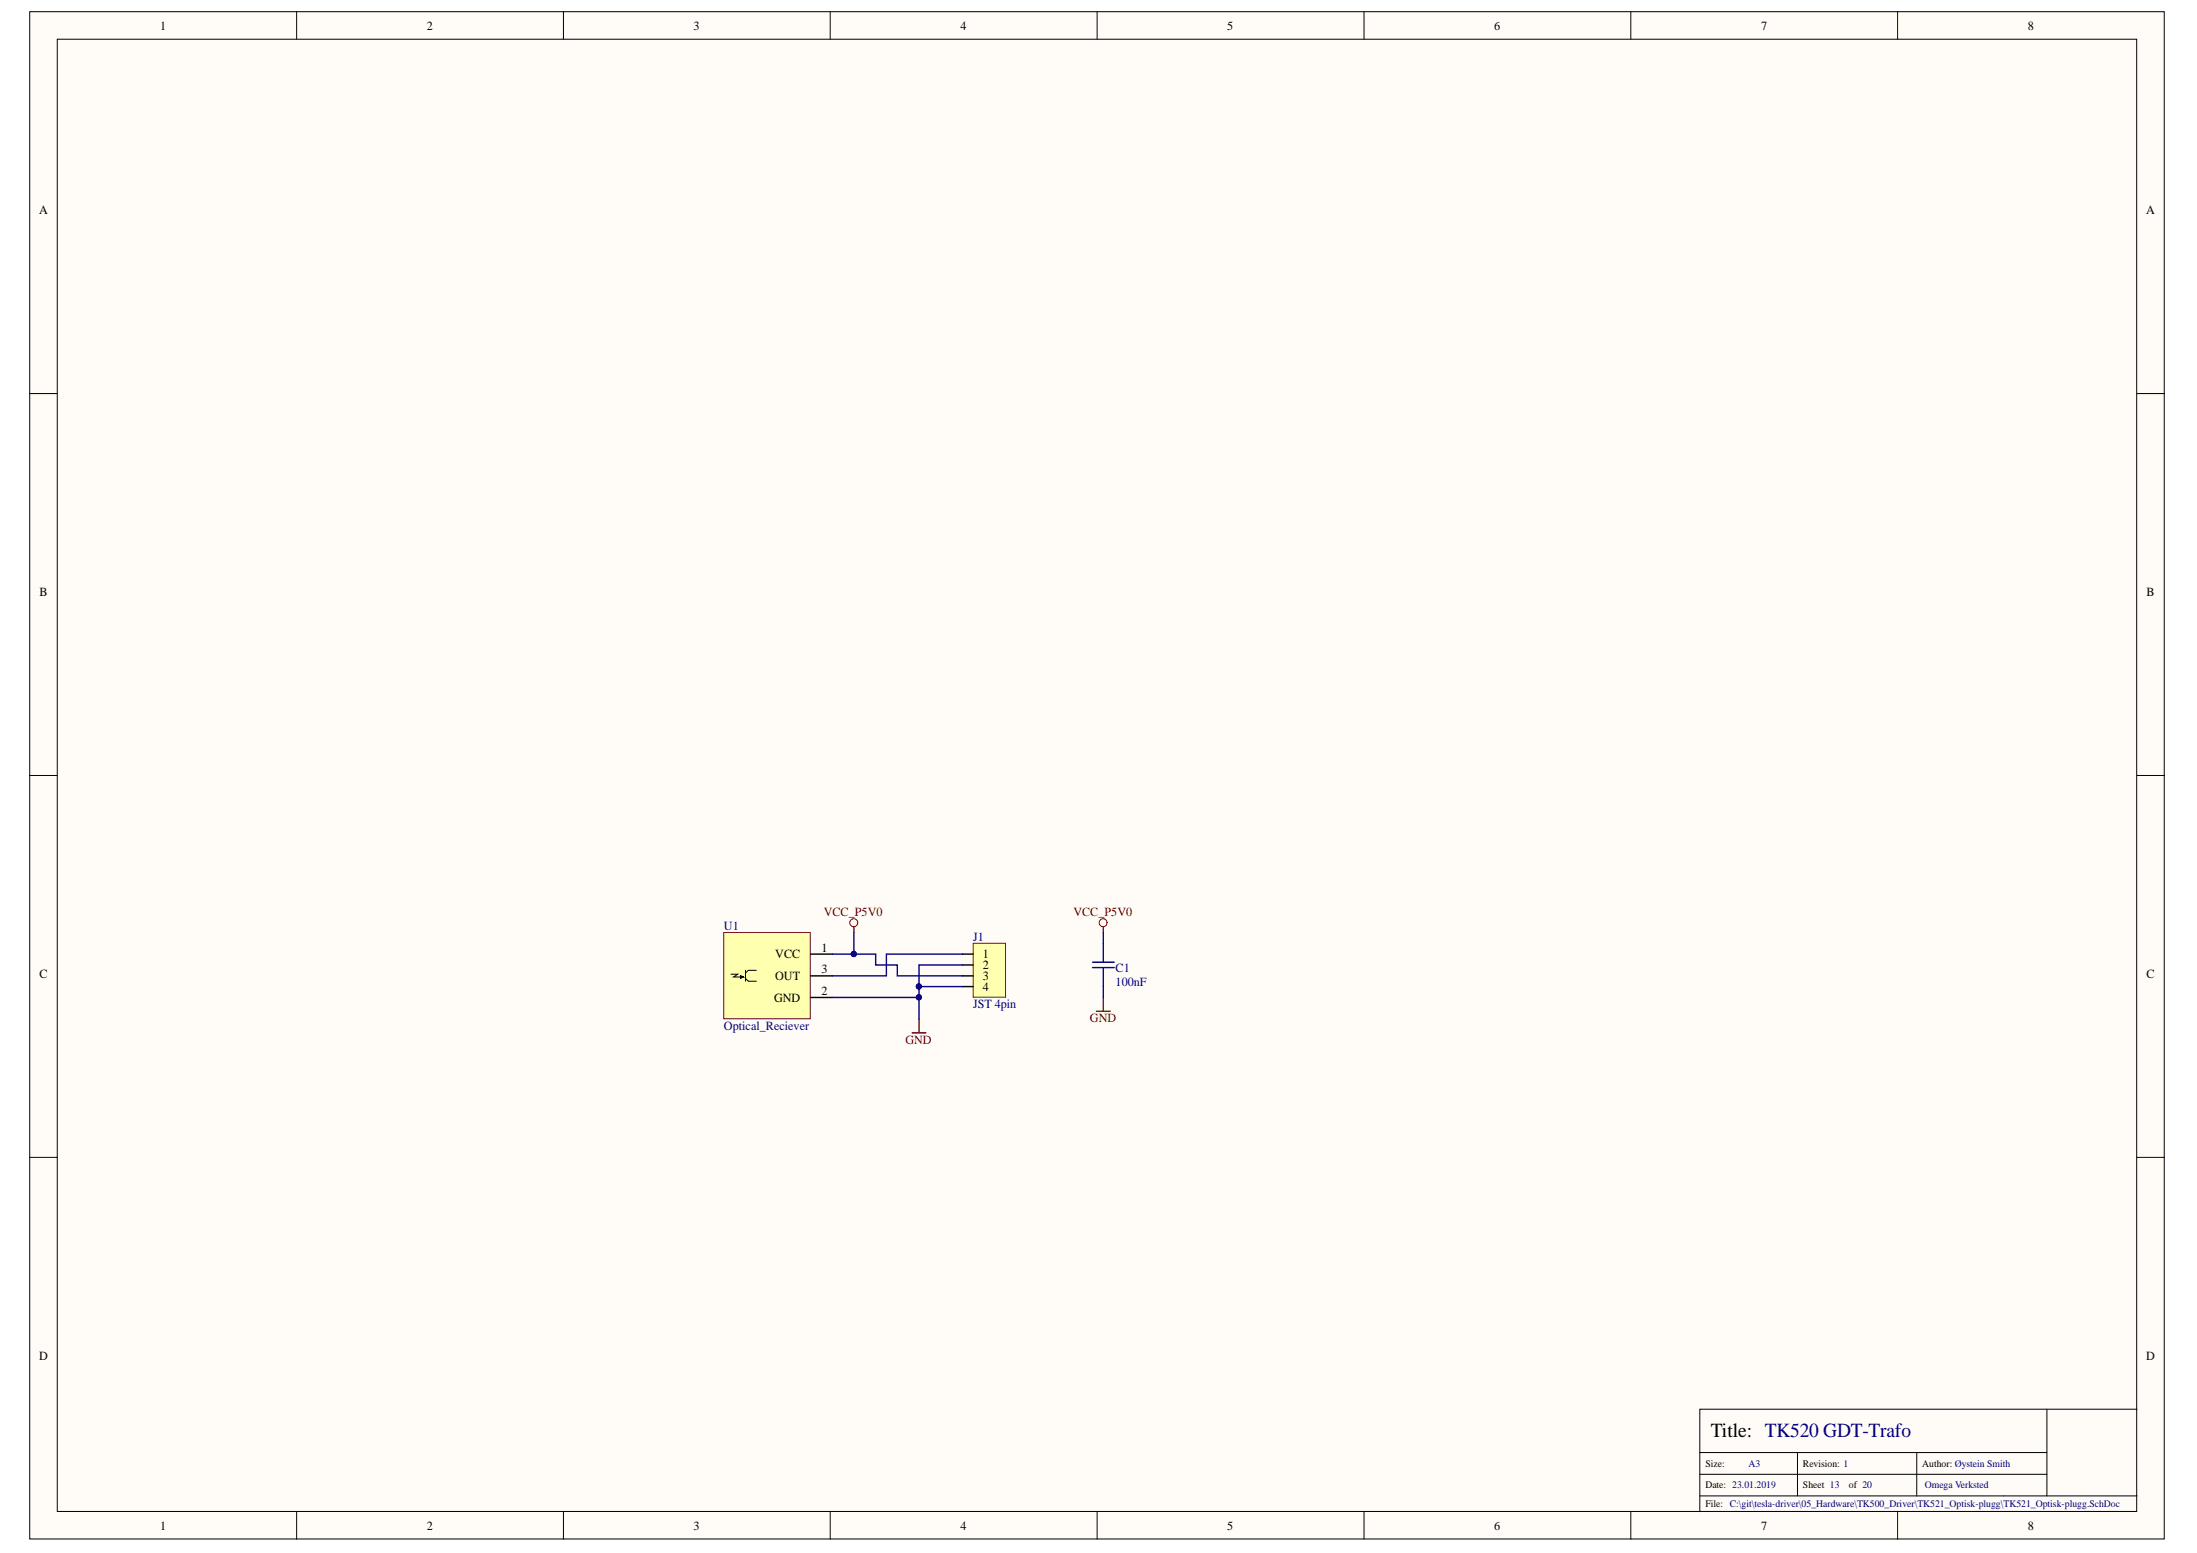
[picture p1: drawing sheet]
<svg xmlns="http://www.w3.org/2000/svg" width="297mm" height="210mm" viewBox="0 0 297 210" stroke-linecap="round" stroke-linejoin="round" font-family="sans-serif">
<g fill="#fffcf8" stroke="#000" stroke-width=".14">
<path d="M4 1.6h288.6v206.4h-288.6z"/>
<path d="M7.7 5.3h281.2v199h-281.2z"/>
</g>
<g fill="none" stroke="#000" stroke-width=".14">
<path d="M40.1 1.6v3.7M76.2 1.6v3.7M112.2 1.6v3.7M148.3 1.6v3.7M184.4 1.6v3.7M220.5 1.6v3.7M256.6 1.6v3.7M4 53.2h3.7M288.9 53.2h3.7M4 104.8h3.7M288.9 104.8h3.7M4 156.4h3.7"/>
<path d="M288.9 156.4h3.7M229.8 196.3h46.9M229.8 199.3h46.9M243 196.3v5.9M259.1 196.3v5.9M276.7 190.5v11.7M288.9 190.5h-59.1v13.8M40.1 204.3v3.7M76.2 204.3v3.7M112.2 204.3v3.7M148.3 204.3v3.7M184.4 204.3v3.7"/>
<path d="M220.5 204.3v3.7M229.8 202.2h59.1M256.6 204.3v3.7"/>
</g>
<path d="M131.6 127.5h4.4v7.3h-4.4z" fill="#ffffb0" stroke="#800000" stroke-width=".14"/>
<path d="M130.1 133.3h1.5M130.1 131.9h1.5M130.1 130.4h1.5M130.1 129h1.5" fill="none" stroke="#000" stroke-width=".19"/>
<path d="M115.4 125.3v.7M123.3 139.6h1.9M124.3 137.7v1.9M148.2 136.7h1.9M149.2 125.3v.7M149.2 134.8v1.9" fill="none" stroke="#800000" stroke-width=".19"/>
<g fill="none" stroke="#800000" stroke-width=".14">
<circle cx="115.4" cy="124.7" r=".54"/>
<circle cx="149.1" cy="124.7" r=".54"/>
</g>
<path d="M147.7 130.8h2.9M147.7 130.1h2.9M149.2 127.5v2.6M149.2 130.8v2.5" fill="none" stroke="#11037f" stroke-width=".19"/>
<path d="M97.9 126h11.6v11.7h-11.6z" fill="#ffffb0" stroke="#800000" stroke-width=".14"/>
<path d="M109.6 134.8h2.9M109.6 129h2.9M109.6 131.9h2.9" fill="none" stroke="#000" stroke-width=".19"/>
<path d="M98.8 131.7h1l-.6 .3h1.3l-.4-.1v.3l.4-.2M100.8 132.2l.4 .4h1.1M100.8 131.2v1.4M102.3 131.2h-1.1l-.4 .3" fill="none" stroke="#000" stroke-width=".14"/>
<path d="M112.5 129h5.9v1.4h2.9v1.5h8.8M115.4 126v3M124.3 133.3v1.5h-11.8M124.3 133.3h5.8M124.3 134.8v2.9M130.1 129h-10.3v2.9h-7.3M130.1 130.4h-5.8v2.9M149.2 126v1.5M149.2 133.3v1.5" fill="none" stroke="#000080" stroke-width=".19"/>
<g fill="#000080" stroke="#000080" stroke-width=".14">
<circle cx="115.4" cy="128.9" r=".35"/>
<circle cx="124.2" cy="134.8" r=".35"/>
<circle cx="124.2" cy="133.3" r=".35"/>
</g>
<text font-size="2.7" x="231.3" y="194.3">Title: TK520 GDT-Trafo</text>
<g font-size="1.7">
<text x="21.7" y="4">1</text>
<text x="57.7" y="4">2</text>
<text x="93.8" y="4">3</text>
<text x="129.9" y="4">4</text>
<text x="165.9" y="4">5</text>
<text x="202" y="4">6</text>
<text x="238.1" y="4">7</text>
<text x="274.2" y="4">8</text>
<text x="5.3" y="28.9">A</text>
<text x="290.2" y="28.9">A</text>
<text x="5.3" y="80.5">B</text>
<text x="290.2" y="80.5">B</text>
<text x="104.8" y="129.5">VCC</text>
<text x="111.1" y="128.6">1</text>
<text x="111.1" y="131.5">3</text>
<text x="132.9" y="131">2</text>
<text x="132.9" y="129.5">1</text>
<text x="5.3" y="132.1">C</text>
<text x="104.6" y="135.4">GND</text>
<text x="104.8" y="132.5">OUT</text>
<text x="111.1" y="134.4">2</text>
<text x="132.9" y="133.9">4</text>
<text x="132.9" y="132.5">3</text>
<text x="290.2" y="132.1">C</text>
<text x="5.3" y="183.8">D</text>
<text x="290.2" y="183.8">D</text>
<text x="21.7" y="206.7">1</text>
<text x="57.7" y="206.7">2</text>
<text x="93.8" y="206.7">3</text>
<text x="129.9" y="206.7">4</text>
<text x="165.9" y="206.7">5</text>
<text x="202" y="206.7">6</text>
<text x="238.1" y="206.7">7</text>
<text x="274.2" y="206.7">8</text>
</g>
<g font-size="1.7" fill="#000080">
<text x="97.9" y="125.7">U1</text>
<text x="131.6" y="127.1">J1</text>
<text x="150.8" y="131.4">C1</text>
<text x="131.6" y="136.3">JST 4pin</text>
<text x="150.8" y="133.2">100nF</text>
<text x="97.9" y="139.3">Optical_Reciever</text>
</g>
<g font-size="1.7" fill="#800000">
<text x="111.4" y="123.8">VCC_P5V0</text>
<text x="145.1" y="123.8">VCC_P5V0</text>
<text x="122.4" y="141.1">GND</text>
<text x="147.4" y="138.2">GND</text>
</g>
<g font-size="1.4">
<text x="230.6" y="198.2">Size:</text>
<text x="230.6" y="201.2">Date: 23.01.2019</text>
<text x="230.6" y="203.7">File: C:\git\tesla-driver\05_Hardware\TK500_Driver\TK521_Optisk-plugg\TK521_Optisk-plugg.SchDoc</text>
<text x="243.8" y="198.2">Revision: 1</text>
<text x="243.8" y="201.2">Sheet 13</text>
<text x="250" y="201.2">of 20</text>
<text x="259.9" y="198.2">Author: Øystein Smith</text>
</g>
<g font-size="1.4" fill="#000080">
<text x="236.4" y="198.2">A3</text>
<text x="260.3" y="201.2">Omega Verksted</text>
</g>
</svg>
